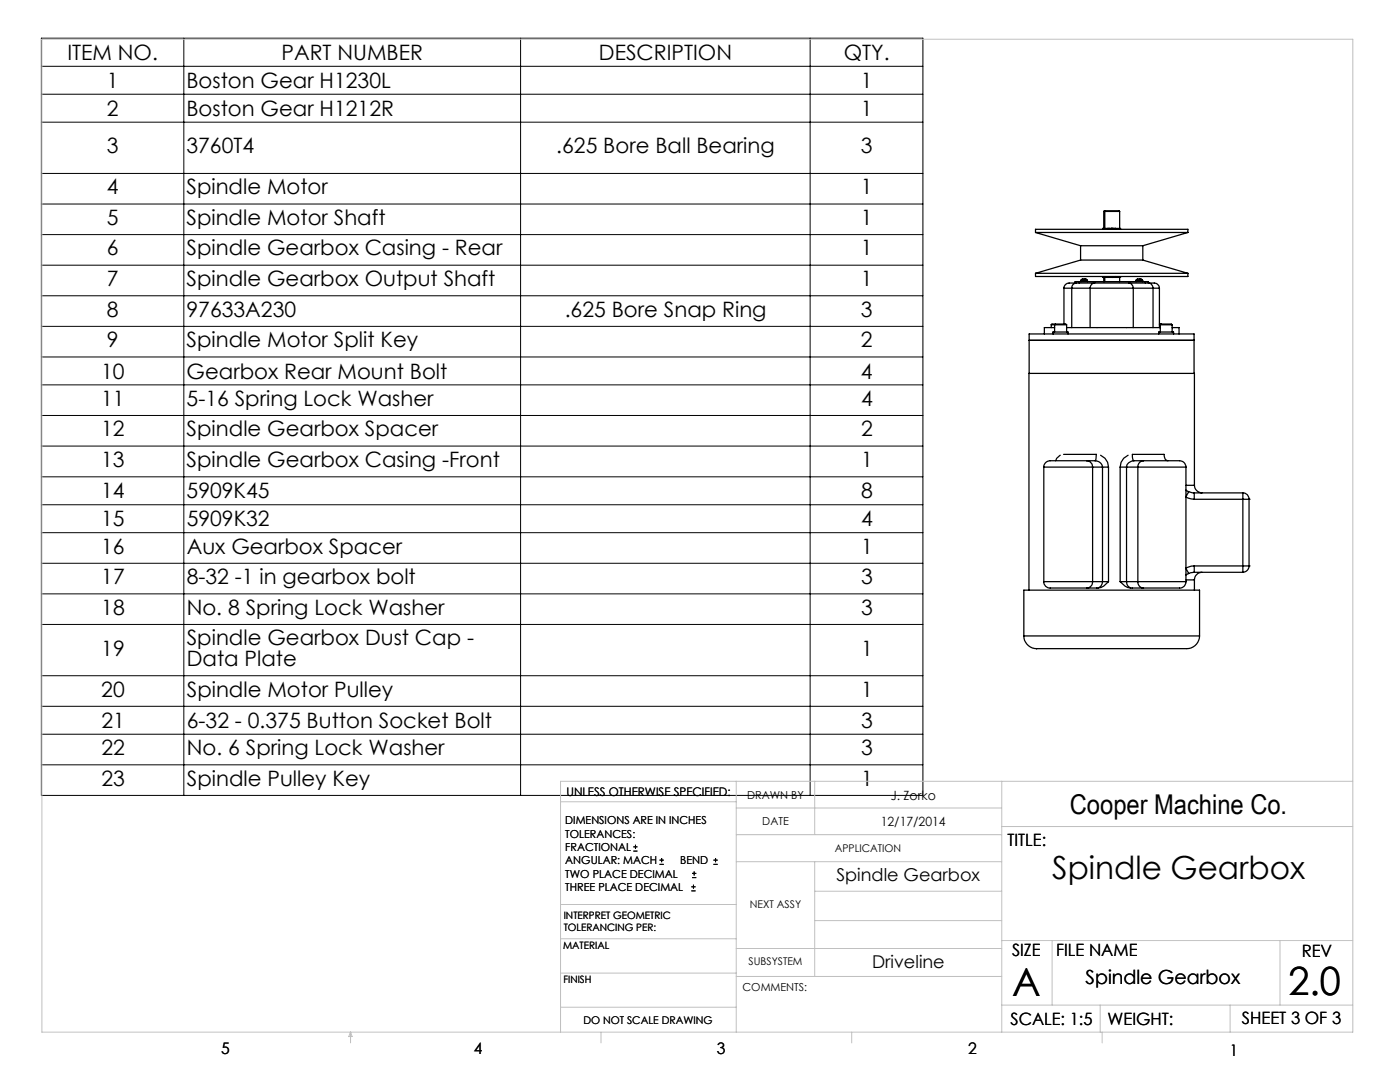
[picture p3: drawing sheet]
<svg xmlns="http://www.w3.org/2000/svg" width="279mm" height="216mm" viewBox="0 0 279 216" stroke-linecap="round" stroke-linejoin="round" font-family="sans-serif">
<g fill="none" stroke="#000" stroke-width=".2">
<path d="M8.3 7.6h175.9v151.1h-175.9zM8.3 18.8h175.9M8.3 13.2h175.9M36.7 7.6v151.1M103.9 7.6v151.1M161.7 7.6v151.1M8.3 24.4h175.9M8.3 34.6h175.9M8.3 40.7h175.9M8.3 46.8h175.9M8.3 52.9h175.9M8.3 59h175.9"/>
<path d="M8.3 65.1h175.9M8.3 71.2h175.9M8.3 76.8h175.9M8.3 82.9h175.9M8.3 89h175.9M8.3 95.1h175.9M8.3 100.7h175.9M8.3 106.3h175.9M8.3 112.4h175.9M8.3 118.5h175.9M8.3 124.6h175.9M8.3 134.8h175.9"/>
<path d="M8.3 140.9h175.9M8.3 146.5h175.9M8.3 152.6h175.9M126.4 169.8h.8M126.4 169h.8M126.8 168.6v.8M131.6 172.5h.9M131.6 171.6h.9M132 171.2v.8M138 177.8h.8M138 177h.8M138.1 175.1h.9"/>
<path d="M138.1 174.3h.9M138.4 176.5v.8M138.5 173.9v.8M142.4 172.5h.8M142.4 171.6h.8M142.8 171.2v.8"/>
</g>
<g fill="none" stroke="#c0c0c0" stroke-width=".2">
<path d="M8.4 7.8h261.6v198.2h-261.6zM111.9 160h35M146.9 155.9v50.1M162.6 155.9v10.6M199.9 155.9v50.1M270 155.9h-158.1v50.1M146.9 166.5h53M146.9 161.2h53M146.9 171.9h53M162.6 171.9v22.9M162.6 177.8h37.3M199.9 164.9h70.1"/>
<path d="M111.9 194.2h35M111.9 187.3h35M111.9 180.5h35M146.9 189.3h53M146.9 194.8h53M162.6 183.7h37.3M199.9 187.7h70.1M210 187.7v12.9M255.4 187.7v12.9M70 206v2.1M70 206l.3 .8h-.7zM111.9 201h35"/>
<path d="M119.9 206v2.1M170 206v2.1M199.9 200.6h70.1M219.6 200.6v5.4M220 206v2.1M245.5 200.6v5.4"/>
</g>
<g fill="none" stroke="#000" stroke-width=".25">
<path d="M206.7 54.5h30.4M206.7 54.5v.7h30.4v-.7M206.7 46.4h30.4M206.7 46.4v-.6h30.4v.6M206.7 46.4l9 2.6M212.3 57.5h1.6M212.3 57.5v7.2M213.9 57.5h3.7M213.9 57.5v7.9M214.7 56.5h-1a1.12 1.12 0 0 0-1.4 1M214.7 56.5a.95 .95 0 0 0-.8 1M214.7 56.5h3.7"/>
<path d="M215.4 56.2h-.8v.3M215.4 56.2h3M215.4 56.2v.3M215.7 51.9h12.4M215.7 49h12.4M215.7 51.9l-9 2.6M215.7 49v2.9M215.7 56a.94 .94 0 0 1 1.3 0M215.7 56h1.3M215.7 56v.2M217 56v.2M217.6 57.5h8.6"/>
<path d="M217.6 57.5v7.9M218.4 56.2h6.9M218.4 56.5a1.04 1.04 0 0 0-.8 1M218.4 56.5h6.9M218.4 56.2v.3M220.1 55.2v.2h1M220.3 55.4v.8M220.5 42.2h2.9M220.5 42.2v3.4M220.5 55.4v.8M220.6 42.1h2.7l.1 .1M220.6 42.1l-.3 .1v3.4"/>
<path d="M220.6 42.1l-.1 .1M221.1 55.4h.1M221.1 45.6h.1M221.1 45.6h-1v.2M221.1 45.6v.2M221.1 55.2v.2M221.2 55.4h.1M221.2 45.6v.2M221.2 55.2v.2M221.2 45.6h.1M221.3 55.4h.2M221.3 45.6h.2"/>
<path d="M221.3 45.6v.2M221.3 55.2v.2M221.5 55.4h.7M221.5 45.6v.2M221.5 55.2v.2M221.5 45.6h.7M221.8 55.4h.1M221.8 45.6h.1M221.8 45.6v.2M221.8 55.2v.2M221.9 55.4h.1M221.9 45.6h.1"/>
<path d="M221.9 45.6v.2M221.9 55.2v.2M222.2 55.4h.2M222.2 45.6h.2M222.2 45.6v.2M222.2 55.2v.2M222.4 55.4h.2M222.4 45.6v.2M222.4 55.2v.2M222.4 45.6h.2M222.6 55.4h.1M222.6 45.6h.1"/>
<path d="M222.6 45.6v.2M222.6 55.2v.2M222.6 45.6h1v.2M223.4 42.2v3.4M223.4 55.4v.8M223.6 55.2v.2h-1M225.3 56.5a1.04 1.04 0 0 1 .9 1M225.3 56.2v.3M225.3 56.2h3.3M225.3 56.5h3.9M226.2 57.5v7.9M226.2 57.5h3.9"/>
<path d="M226.7 56h1.3M226.7 56v.2M227 55.7l-.3 .3M227 55.7a.87 .87 0 0 1 1 .3M228 56v.2M228 56h-1.3M228.1 49v2.9M228.1 51.9l9 2.6M228.6 56.2h.6v.3M228.6 56.2v.3M229.2 56.5h.4a1.42 1.42 0 0 1 1.8 .8v.2M229.2 56.5a1.04 1.04 0 0 1 .9 1"/>
<path d="M230.1 57.5h1.3M230.1 57.5v7.9M231.4 57.5v7.9M237.1 46.4l-9 2.6M205.4 74.5v-7.9h32.9v7.9M205.4 67.9h32.9zM209.8 64.8h.7M209.8 64.8v.6M210.2 66.3h2.9v.3M210.2 66.3h.1M210.2 66.3v.3M210.5 64.8h2.4"/>
<path d="M210.5 65.4h-2.1v1.2M210.5 64.8v1.5M210.6 64.7h2.1l.2 .1M210.6 64.7h-.7l-.1 .1M210.6 64.7l-.1 .1M212.9 65.4h18.7M212.9 64.8v1.5M231.2 66.6v-.3h3v.3M231.4 64.7h.3M231.4 64.8h.2M231.6 64.8h2.3M231.6 64.8v1.5"/>
<path d="M231.7 64.7h2.1l.1 .1M231.7 64.7l-.1 .1M233.9 65.4h1.4v1.2M233.9 64.8v1.5M208.3 93.2h9.8M208.3 93.2v22.9M211.6 90.8l-.7 .6-.2 .5M212.3 90.7h6.5l-.1 .9-.2 .3M216.9 91.9h-6.5a1.75 1.75 0 0 0-2.1 1.1v.2M216.9 91.9a1.27 1.27 0 0 1 1.2 1.3M216.9 91.9h1.6M218.1 93.2v22.9"/>
<path d="M218.1 93.2h1.9M218.5 91.9a1.47 1.47 0 0 1 1.5 1.3M219.6 90.8a2.55 2.55 0 0 1 1.6 2.4M220 93.2h1.2M220 93.2v22.9M221.2 93.2v22.9M223.6 93.2h1.2M223.6 93.2v22.9M224.8 93.2h2.3M224.8 93.2v22.9M225.1 90.8a2.55 2.55 0 0 0-1.5 2.4M226.3 91.9a1.29 1.29 0 0 1-.3-1.2h6.3a1.04 1.04 0 0 0 .8 1.2"/>
<path d="M226.3 91.9a1.43 1.43 0 0 0-1.5 1.3M226.3 91.9h1.9M227.1 93.2h9.6M227.1 93.2v22.9M228.2 91.9h5.1a4.5 4.5 0 0 1 3 .4l.4 .9M228.2 91.9a1.21 1.21 0 0 0-1.1 1.3M236.7 97.8l.5 .3M236.7 99.2l1.6 .4M236.7 93.2v22.9M236.7 96.8h1.7v-22.3h-33v43.3M237.2 98.1l1.1 .3M237.2 98.1l-.5 1"/>
<path d="M238.3 98.4v1.2M238.3 98.4h9.7M238.3 99.6h9.7M238.4 96.8a1.57 1.57 0 0 0 1.5 1.6M248 98.4a1.21 1.21 0 0 1 1.3 1.2M248 98.4v1.2M248 99.6h1.3M248 99.6v13.3M249.3 99.6h.1M249.3 99.6v13.3M208.3 116.1a1.43 1.43 0 0 0 1.9 1.2h6.7M208.3 116.1h9.8"/>
<path d="M218.1 116.1a1.21 1.21 0 0 1-1.2 1.2M218.1 116.1h1.9M220 116.1a1.21 1.21 0 0 1-1.2 1.2h-1.9M220 116.1h1.2M221.2 116.1l-.9 .8-.6 .3-.6 .1M223.6 116.1l.9 .8 1.1 .4M223.6 116.1h1.2M224.8 116.1a1.15 1.15 0 0 0 1.2 1.2h2.2M224.8 116.1h2.3M227.1 116.1a1.15 1.15 0 0 0 1.1 1.2M227.1 116.1h9.6M236.7 116.1a1.46 1.46 0 0 1-2 1.2h-6.5"/>
<path d="M236.7 113.4l.5 1M236.7 115.7h1.7M237.2 114.4l-.5 .3M238.3 114.2l-1.1 .2M238.3 114.2h9.7M238.3 112.9v1.3M238.3 112.9l-.5 .1-1.1 .3M238.3 112.9h9.7M238.4 115.7v2.1M239.9 114.2a1.57 1.57 0 0 0-1.5 1.5M248 112.9v1.3M248 112.9h1.3"/>
<path d="M249.3 112.9a1.26 1.26 0 0 1-1.3 1.3M249.3 112.9h.1M204.3 126.9a2.57 2.57 0 0 0 2.6 2.5M204.3 126.9v-9.1h35.1v9.1M204.3 126.9h35.1M239.4 126.9a2.76 2.76 0 0 1-3.4 2.5h-29.1"/>
</g>
<g font-size="7.8">
<text x="202" y="198.7">A</text>
<text x="257.1" y="198.6">2.0</text>
</g>
<text font-size="6.3" x="210" y="175.5">Spindle Gearbox</text>
<text font-size="5.4" x="213.5" y="162.4">Cooper Machine Co.</text>
<g font-size="4.2">
<text x="13.4" y="11.9">ITEM NO.</text>
<text x="56.2" y="11.9">PART NUMBER</text>
<text x="119.5" y="11.9">DESCRIPTION</text>
<text x="168.4" y="11.9">QTY.</text>
<text x="21.3" y="17.5">1</text>
<text x="37.2" y="17.5">Boston Gear H1230L</text>
<text x="171.8" y="17.5">1</text>
<text x="21.3" y="23.1">2</text>
<text x="37.2" y="23.1">Boston Gear H1212R</text>
<text x="171.8" y="23.1">1</text>
<text x="21.3" y="30.6">3</text>
<text x="37.2" y="30.6">3760T4</text>
<text x="111" y="30.6">.625 Bore Ball Bearing</text>
<text x="171.8" y="30.6">3</text>
<text x="21.3" y="38.8">4</text>
<text x="37.2" y="38.8">Spindle Motor</text>
<text x="171.8" y="38.8">1</text>
<text x="21.3" y="44.9">5</text>
<text x="37.2" y="44.9">Spindle Motor Shaft</text>
<text x="171.8" y="44.9">1</text>
<text x="21.3" y="51">6</text>
<text x="37.2" y="51">Spindle Gearbox Casing - Rear</text>
<text x="171.8" y="51">1</text>
<text x="21.3" y="57.1">7</text>
<text x="37.2" y="57.1">Spindle Gearbox Output Shaft</text>
<text x="171.8" y="57.1">1</text>
<text x="21.3" y="63.2">8</text>
<text x="37.2" y="63.2">97633A230</text>
<text x="112.7" y="63.2">.625 Bore Snap Ring</text>
<text x="171.8" y="63.2">3</text>
<text x="21.3" y="69.3">9</text>
<text x="37.2" y="69.3">Spindle Motor Split Key</text>
<text x="171.8" y="69.3">2</text>
<text x="20.2" y="75.5">10</text>
<text x="37.2" y="75.5">Gearbox Rear Mount Bolt</text>
<text x="171.8" y="75.5">4</text>
<text x="20.2" y="81">11</text>
<text x="37.2" y="81">5-16 Spring Lock Washer</text>
<text x="171.8" y="81">4</text>
<text x="20.2" y="87.1">12</text>
<text x="37.2" y="87.1">Spindle Gearbox Spacer</text>
<text x="171.8" y="87.1">2</text>
<text x="20.2" y="93.2">13</text>
<text x="37.2" y="93.2">Spindle Gearbox Casing -Front</text>
<text x="171.8" y="93.2">1</text>
<text x="20.2" y="99.4">14</text>
<text x="37.3" y="99.4">5909K45</text>
<text x="171.8" y="99.4">8</text>
<text x="20.2" y="105">15</text>
<text x="37.3" y="105">5909K32</text>
<text x="171.8" y="105">4</text>
<text x="20.2" y="110.5">16</text>
<text x="37.3" y="110.5">Aux Gearbox Spacer</text>
<text x="171.9" y="110.5">1</text>
<text x="20.2" y="116.6">17</text>
<text x="37.3" y="116.6">8-32 -1 in gearbox bolt</text>
<text x="171.9" y="116.6">3</text>
<text x="20.2" y="122.7">18</text>
<text x="37.3" y="122.7">No. 8 Spring Lock Washer</text>
<text x="171.9" y="122.7">3</text>
<text x="20.2" y="130.8">19</text>
<text x="37.3" y="128.8">Spindle Gearbox Dust Cap -</text>
<text x="171.9" y="130.8">1</text>
<text x="37.3" y="132.9">Data Plate</text>
<text x="20.2" y="139">20</text>
<text x="37.3" y="139">Spindle Motor Pulley</text>
<text x="171.9" y="139">1</text>
<text x="20.2" y="145.2">21</text>
<text x="37.3" y="145.2">6-32 - 0.375 Button Socket Bolt</text>
<text x="171.9" y="145.2">3</text>
<text x="20.2" y="150.7">22</text>
<text x="37.3" y="150.7">No. 6 Spring Lock Washer</text>
<text x="171.9" y="150.7">3</text>
<text x="20.2" y="156.8">23</text>
<text x="37.3" y="156.8">Spindle Pulley Key</text>
<text x="171.9" y="156.8">1</text>
</g>
<text font-size="3.9" x="216.7" y="196.3">Spindle Gearbox</text>
<g font-size="3.5">
<text x="166.9" y="175.8">Spindle Gearbox</text>
<text x="174.1" y="193.2">Driveline</text>
</g>
<g font-size="3.4">
<text x="201.1" y="168.8">TITLE:</text>
<text x="202" y="190.8">SIZE</text>
<text x="210.8" y="190.9">FILE NAME</text>
<text x="259.8" y="191">REV</text>
<text x="201.7" y="204.5">SCALE: 1:5</text>
<text x="221" y="204.5">WEIGHT:</text>
<text x="247.8" y="204.4">SHEET 3 OF 3</text>
</g>
<g font-size="3.2">
<text x="44.2" y="210.4">5</text>
<text x="94.6" y="210.3">4</text>
<text x="143.1" y="210.4">3</text>
<text x="193.2" y="210.3">2</text>
<text x="245.4" y="210.6">1</text>
</g>
<g font-size="2.5">
<text x="177.8" y="159.7">J. Zorko</text>
<text x="175.8" y="164.8">12/17/2014</text>
</g>
<text font-size="2.4" x="113.1" y="158.9">UNLESS OTHERWISE SPECIFIED:</text>
<g font-size="2.2">
<text x="149.1" y="159.4">DRAWN BY</text>
<text x="112.8" y="164.5">DIMENSIONS ARE IN INCHES</text>
<text x="112.8" y="167.1">TOLERANCES:</text>
<text x="152.1" y="164.7">DATE</text>
<text x="112.8" y="169.8">FRACTIONAL</text>
<text x="112.8" y="172.5">ANGULAR: MACH</text>
<text x="135.8" y="172.5">BEND</text>
<text x="112.8" y="175.1">TWO PLACE DECIMAL</text>
<text x="112.8" y="177.8">THREE PLACE DECIMAL</text>
<text x="148.2" y="197.8">COMMENTS:</text>
</g>
<g font-size="2.1">
<text x="166.6" y="170">APPLICATION</text>
<text x="149.7" y="181.2">NEXT ASSY</text>
<text x="149.4" y="192.7">SUBSYSTEM</text>
<text x="116.4" y="204.3">DO NOT SCALE DRAWING</text>
</g>
<g font-size="2">
<text x="112.5" y="183.3">INTERPRET GEOMETRIC</text>
<text x="112.5" y="185.9">TOLERANCING PER:</text>
<text x="112.4" y="189.4">MATERIAL</text>
<text x="112.4" y="196.2">FINISH</text>
</g>
</svg>
